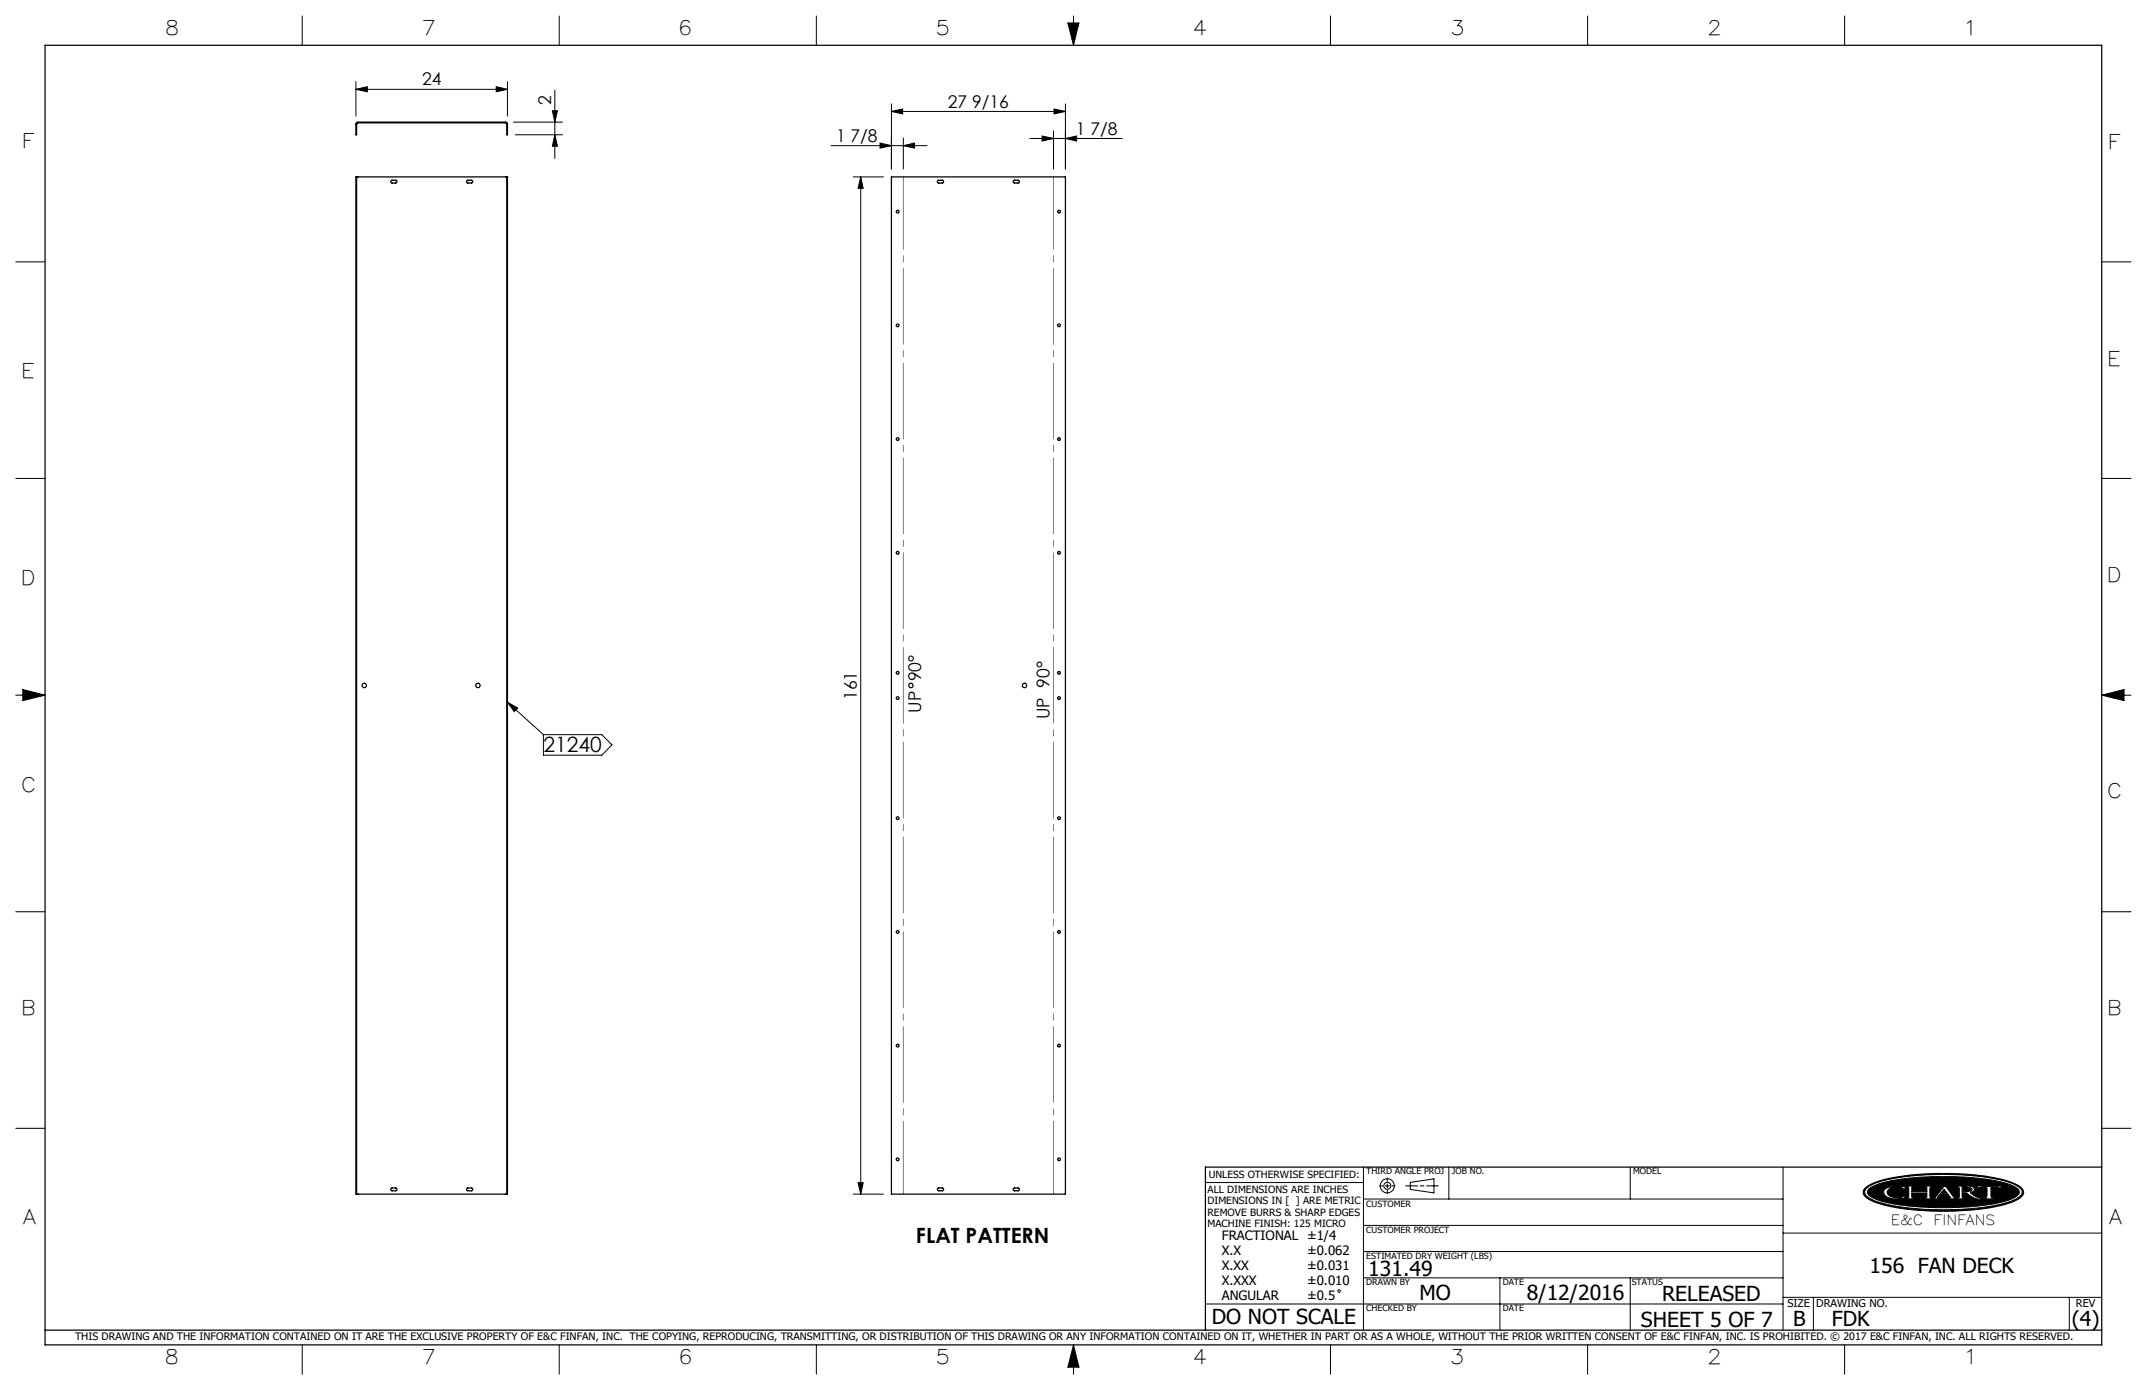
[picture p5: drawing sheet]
<svg xmlns="http://www.w3.org/2000/svg" width="432mm" height="279mm" viewBox="0 0 432 279" stroke-linecap="round" stroke-linejoin="round" font-family="sans-serif">
<g fill="none" stroke="#000" stroke-width=".2">
<path d="M60.8 3.2v5.9M71.6 18l2.3-.6v1.1zM71.6 16.4v7M71.6 18h30.5M99.8 17.4l2.3 .6-2.3 .5zM102.1 16.4v7M111.6 18.1v13.8M112.5 3.2v5.9M164.2 3.2v5.9M214.8 4.6h2.2l-1.1 4.5zM215.9 3.2v5.9M267.6 3.2v5.9"/>
<path d="M319.3 3.2v5.9M371 3.2v5.9M103.3 24.6h9.8M103.6 27.1h9.5M111.1 22.3h1l-.5 2.3zM111.6 27.1l.5 2.3h-1zM167.1 29.3h19.3M171.6 35.6h6.1M173.1 35.6l.5 2.3h-1zM173.1 35.6v204.4M177 28.8l2.3 .5-2.3 .5zM179.3 22.4l2.2-.5v1z"/>
<path d="M179.3 20.9v13.1M179.3 22.4h35M181.7 29.3l2.2-.5v1zM181.7 27.7v6.3M207.1 27.8h18.6M209.6 27.3l2.3 .5-2.3 .6zM211.9 26.3v7.7M212 21.9l2.3 .5-2.3 .5zM214.3 27.8l2.2-.5v1.1zM214.3 20.9v13.1M3.2 52.6h5.9M422.7 52.6h5.9"/>
<path d="M3.2 96.2h5.9M422.7 96.2h5.9M3.2 139.7h5.9M4.6 138.6l4.5 1.1-4.5 1.1zM422.7 139.7h5.9M422.7 139.7l4.5-1.1v2.2zM102.1 141.1l2 1.2-.7 .8zM102.1 141.1l7.2 6.6M109.3 147.7h11.7l2.1 2-2.1 2.1h-11.7zM3.2 183.3h5.9M422.7 183.3h5.9M3.2 226.8h5.9"/>
<path d="M172.6 237.7h1l-.5 2.3zM242.4 237.7h31.8M274.2 234.6v32.8M277.4 238.4h.7M278.6 238.4h.8M279 236.8v.7M279 238v.8M279 239.3v.6M279.9 238.4h.7M282.7 238.4h2.4M283.6 237.7l4.8-.7v2.8l-4.8-.7zM285.6 238.4h.8"/>
<path d="M286.9 238.4h2.4M291.4 234.6v6.4M327.9 234.6v6.4M358.6 234.6v32.8M375.3 238.7a16.2 16.2 0 0 1 7.4-2.3 55.4 55.4 0 0 1 21.3 1.1l1.9 .8a1.36 1.36 0 0 1 1.1 1.1 1.36 1.36 0 0 1-.7 1.4 23 23 0 0 1-9.9 2.4l-.5 .1a53.3 53.3 0 0 1-18.2-1.4 4.1 4.1 0 0 1-3-2 1.17 1.17 0 0 1 .6-1.2zM375.4 238.9a12.3 12.3 0 0 1 6-2.1 59.4 59.4 0 0 1 22.1 .7 4.5 4.5 0 0 1 3.1 1.9 1.36 1.36 0 0 1-.9 1.5 27.8 27.8 0 0 1-10.4 2.1l-1.1 .1a48.8 48.8 0 0 1-17.3-1.8l-1.5-.9a.94 .94 0 0 1 0-1.5zM375.8 239a15.4 15.4 0 0 1 7.6-2.1l3.6-.3 3.3-.1a44.5 44.5 0 0 1 14.2 1.7l.8 .4a1.03 1.03 0 0 1 .8 1 1.03 1.03 0 0 1-.8 1 25.5 25.5 0 0 1-9.5 2l-5 .1a43.6 43.6 0 0 1-13.5-1.6l-1.3-.8a.79 .79 0 0 1-.2-1.3zM379 239.1a5 5 0 0 1 3.5-.6h.7l-.2 .6-.5-.4a3.4 3.4 0 0 0-2.8 .4l-.2 .5 .2 .5a3.1 3.1 0 0 0 2.8 .5l.4-.3h.3l-.2 .5-.7 .1a3.6 3.6 0 0 1-3.3-.8l-.2-.6zM383.5 238.4h1.6v.2l-.6 .1v.8h3v-.8l-.5-.1v-.2h1.5v.2l-.3 .1-.1 .4 .1 1.5v.1l.3 .1v.2h-1.5v-.2h.4l.1-.2v-.8h-3v.8l.1 .2h.5v.2h-1.6v-.2l.3-.1 .1-.1v-1.5v-.4l-.4-.1zM391 239l.6 .9h-1.3zM391 238.4h.3l1.7 2.3 .5 .1v.2h-1.6v-.2l.4-.1-.5-.6h-1.7l-.5 .7h.6v.2h-1.5v-.2l.5-.1zM393.6 238.4h2.3l.9 .2 .3 .4-.2 .5-.7 .2 1.2 .9 1.1 .2v.2a4.2 4.2 0 0 1-2.9-1.1l-1-.1v.9l.6 .1v.2h-1.6v-.2h.3l.2-.2v-1.8l-.5-.2z"/>
<path d="M394.6 238.6h.9l.9 .2 .2 .3-.2 .3-1.8 .1zM397.9 238.3l1 .2 3.7-.1-.3 .5h-.2l-.1-.2h-1.6l.1 1.9 .6 .2v.2h-2.2v-.2l.7-.2v-1.8l-1.6-.1-.2 .2h-.3zM402.1 238.9h.1M422.7 226.8h5.9M171.6 240h6.1M274.2 256.9h84.4M274.2 251.6h84.4M274.2 246.3h84.4M274.2 241h84.4M301.7 256.9v10.5M327.9 256.9v10.5M358.6 247.9h64.1"/>
<path d="M60.8 270.3v5.9M112.5 270.3v5.9M164.2 270.3v5.9M215.9 270.3v5.9M215.9 270.3l1.1 4.5h-2.2zM242.4 262.1h116.2M267.6 270.3v5.9M319.3 270.3v5.9M358.6 260.8h64.1M364.7 260.8v6.6M371 270.3v5.9M416.2 260.8v6.6"/>
<circle cx="279" cy="238.4" r=".71"/>
<circle cx="279" cy="238.4" r="1.41"/>
<circle cx="269.3" cy="259.5" r=".25"/>
</g>
<g fill="none" stroke="#000" stroke-width=".25">
<path d="M9.1 9.1h413.6v261.2h-413.6zM71.7 35.6h30.3M71.7 35.6h-.1v204.4h.1M71.7 35.6v204.4M71.7 24.7l.2-.1h29.8l.4 .2v2.3h-.1v-2.2l-.2-.2h-29.9l-.2 .2v2.2h-.1v-2.2zM78.7 36.3l1-.1 .1 .4-.2 .2h-.8l-.2-.3zM93.9 36.3l1-.1 .2 .4-.3 .2h-.7l-.3-.3zM102 35.6h.1v204.4h-.1M102 35.6v204.4M179.3 35.6h35v204.4h-35zM188.6 36.3l1-.1 .2 .3-.1 .3h-.9l-.3-.2zM203.8 36.3l1-.1 .2 .3-.1 .3h-.9l-.2-.2z"/>
<path d="M78.7 238.9l1-.1 .1 .3-.2 .3h-.8l-.2-.3zM93.9 238.9l1-.1 .2 .3-.3 .3h-.7l-.3-.3zM188.6 238.9l1-.1 .2 .3-.1 .2-.9 .1-.3-.3zM203.8 238.9l1-.1 .2 .3-.1 .2-.9 .1-.2-.3zM422.7 234.6h-180.3v32.8M71.7 240h30.3M9.1 267.4h413.6"/>
<circle cx="180.6" cy="42.5" r=".28"/>
<circle cx="213" cy="42.5" r=".28"/>
<circle cx="180.6" cy="65.4" r=".28"/>
<circle cx="213" cy="65.4" r=".28"/>
<circle cx="180.6" cy="88.3" r=".28"/>
<circle cx="213" cy="88.3" r=".28"/>
<circle cx="180.6" cy="111.1" r=".28"/>
<circle cx="213" cy="111.1" r=".28"/>
<circle cx="73.3" cy="137.8" r=".44"/>
<circle cx="96.1" cy="137.8" r=".44"/>
<circle cx="180.6" cy="135.3" r=".28"/>
<circle cx="183.2" cy="137.8" r=".44"/>
<circle cx="206.1" cy="137.8" r=".44"/>
<circle cx="213" cy="135.3" r=".28"/>
<circle cx="180.6" cy="140.3" r=".28"/>
<circle cx="213" cy="140.3" r=".28"/>
<circle cx="180.6" cy="164.5" r=".28"/>
<circle cx="213" cy="164.5" r=".28"/>
<circle cx="180.6" cy="187.3" r=".28"/>
<circle cx="213" cy="187.3" r=".28"/>
<circle cx="180.6" cy="210.2" r=".28"/>
<circle cx="213" cy="210.2" r=".28"/>
<circle cx="180.6" cy="233" r=".28"/>
<circle cx="213" cy="233" r=".28"/>
</g>
<g fill="#000">
<path d="M383.5 238.4v.2h.3l.1 .2v1.8l-.1 .1-.3 .1v.2h1.6v-.2h-.5l-.1-.2v-.8h3v.9l-.5 .1v.2h1.5v-.2l-.3-.1-.1-.2v-1.6l.1-.3h.3v-.2h-1.5v.2l.5 .1v.8h-3v-.8l.6-.1v-.2zM391 238.4l-1.8 2.3-.5 .1v.2h1.5v-.2h-.6l.5-.7h1.7l.5 .6-.4 .1v.2h1.6v-.2l-.5-.1-1.7-2.3zM393.6 238.4v.2l.5 .2v1.8l-.2 .2h-.3v.2h1.6v-.2l-.6-.1v-.9l1 .1a3.7 3.7 0 0 0 2.9 1.1v-.2a3.4 3.4 0 0 1-2.3-1.1 .68 .68 0 0 0 .8-.2 .68 .68 0 0 0 0-.8l-.7-.3zM397.9 238.3l-.4 .6h.3l.2-.2 1.6 .1v1.8l-.2 .2h-.5v.2h2.2v-.2h-.5l-.2-.3v-1.7l1.6-.1 .1 .2h.2l.3-.5-4 .1zM375.8 239a13.3 13.3 0 0 1 6.5-2l2.7-.3 3.8-.2 7.5 .2a24.3 24.3 0 0 1 9.1 2 1.01 1.01 0 0 1 .7 .9 1.01 1.01 0 0 1-.7 1 21.9 21.9 0 0 1-8.6 1.9l-3.9 .2h-4.1l-3.8-.2a21.2 21.2 0 0 1-8.8-2l-.4-.3-.2-.5zM379.1 239a1.04 1.04 0 0 0 .7 1.7 7 7 0 0 0 3.2 .1l.2-.5h-.3l-.5 .4a2.56 2.56 0 0 1-2.8-.8 1.28 1.28 0 0 1 1.4-1.3h.2a1.49 1.49 0 0 1 1.4 .2l.4 .3 .2-.6h-.6a4.7 4.7 0 0 0-3.5 .5zM375.3 238.7a17.5 17.5 0 0 1 7.8-2.4l5.1-.4h4.8a34.5 34.5 0 0 1 12.5 2.2l.4 .2a1.36 1.36 0 0 1 .9 2 9.1 9.1 0 0 1-5.1 2.2l-.4 .1a58.1 58.1 0 0 1-23.1-.6 5.6 5.6 0 0 1-3.4-1.9v-.8zM375.3 238.9a1.14 1.14 0 0 0 .6 1.9 24 24 0 0 0 9.3 2.1l4.6 .3 3.7-.1a33.7 33.7 0 0 0 11.9-2.1l.4-.2a1.19 1.19 0 0 0 .9-1.2 1.19 1.19 0 0 0-.9-1.1 21.6 21.6 0 0 0-8.8-2.1l-5.1-.3-4.7 .1a30.2 30.2 0 0 0-11.1 2.1z" fill-rule="evenodd"/>
<path d="M215.9 270.3l-1.1 4.5h2.2zM214.8 4.6h2.2l-1.1 4.5zM4.6 138.6l4.5 1.1-4.5 1.1zM422.7 139.7l4.5-1.1v2.2zM391 239l-.7 .9h1.3zM394.6 238.6v.9l1.7-.1a.38 .38 0 0 0 .3-.4 .38 .38 0 0 0-.5-.3z" fill-rule="evenodd"/>
</g>
<path d="M211.9 35.5v204.5M181.7 240v-204.5" fill="none" stroke="#808080" stroke-width=".2" stroke-dasharray="15.2 1.3 1.3 1.3" stroke-dashoffset=".6"/>
<g fill="#000">
<path d="M102.1 141.1l2 1.2-.7 .8z"/>
<path d="M99.8 17.4l2.3 .6-2.3 .5zM71.6 18l2.3-.6v1.1z"/>
<path d="M111.6 27.1l.5 2.3h-1zM111.1 22.3h1l-.5 2.3z"/>
<path d="M173.1 35.6l.5 2.3h-1zM172.6 237.7h1l-.5 2.3z"/>
<path d="M181.7 29.3l2.2-.5v1zM177 28.8l2.3 .5-2.3 .5zM212 21.9l2.3 .5-2.3 .5zM179.3 22.4l2.2-.5v1z"/>
<path d="M209.6 27.3l2.3 .5-2.3 .6zM214.3 27.8l2.2-.5v1.1z"/>
</g>
<g font-size="4.2">
<text x="109.3" y="151.2">21240</text>
<text x="184.2" y="249.9">FLAT PATTERN</text>
<text x="275.2" y="256.5">131.49</text>
<text x="376" y="255.9">156 FAN DECK</text>
<text x="285.5" y="261.4">MO</text>
<text x="307.1" y="261.3">8/12/2016</text>
<text x="334.3" y="261.6">RELEASED</text>
<text x="243.7" y="266.1">DO NOT SCALE</text>
<text x="330" y="266.7">SHEET 5 OF 7</text>
<text x="360.6" y="266.5">B</text>
<text x="368.4" y="266.6">FDK</text>
<text x="416.7" y="266.5">(4)</text>
</g>
<g font-size="4">
<text x="33.6" y="7.1">8</text>
<text x="85.2" y="7.1">7</text>
<text x="137" y="7.1">6</text>
<text x="188.6" y="7.1">5</text>
<text x="240.3" y="7.1">4</text>
<text x="292.1" y="7.1">3</text>
<text x="343.8" y="7.1">2</text>
<text x="395.7" y="7.1">1</text>
<text x="4.9" y="29.8">F</text>
<text x="424.5" y="29.9">F</text>
<text x="4.8" y="76">E</text>
<text x="424.3" y="73.5">E</text>
<text x="4.7" y="117.7">D</text>
<text x="424.2" y="116.9">D</text>
<text x="4.7" y="159.3">C</text>
<text x="424.2" y="160.4">C</text>
<text x="4.8" y="204">B</text>
<text x="424.3" y="204">B</text>
<text x="4.8" y="246.1">A</text>
<text x="424.3" y="246">A</text>
<text x="33.6" y="274.3">8</text>
<text x="85.2" y="274.3">7</text>
<text x="137" y="274.3">6</text>
<text x="188.6" y="274.3">5</text>
<text x="240.3" y="274.3">4</text>
<text x="292.1" y="274.3">3</text>
<text x="343.8" y="274.3">2</text>
<text x="395.8" y="274.3">1</text>
</g>
<g font-size="3.5">
<text x="84.9" y="17.2">24</text>
<text x="110.9" y="21" transform="rotate(-90 110.9 21)">2</text>
<text x="190.6" y="21.6">27 9/16</text>
<text x="168.1" y="28.5">1 7/8</text>
<text x="216.4" y="27.1">1 7/8</text>
<text x="172.4" y="140.7" transform="rotate(-90 172.4 140.7)">161</text>
<text x="185.3" y="143.3" transform="rotate(-90 185.3 143.3)">UP 90°</text>
<text x="211.1" y="144.6" transform="rotate(-90 211.1 144.6)">UP 90°</text>
</g>
<g font-size="2.8">
<text x="380.3" y="246.2">E&amp;C</text>
<text x="388.9" y="246.2">FINFANS</text>
</g>
<g font-size="2.6">
<text x="245.7" y="249.3">FRACTIONAL ±1/4</text>
<text x="245.7" y="252.3">X.X</text>
<text x="245.7" y="255.3">X.XX</text>
<text x="262.9" y="252.3">±0.062</text>
<text x="262.9" y="255.3">±0.031</text>
<text x="245.7" y="258.3">X.XXX</text>
<text x="245.7" y="261.3">ANGULAR</text>
<text x="262.9" y="258.3">±0.010</text>
<text x="262.9" y="261.3">±0.5</text>
</g>
<g font-size="2.2">
<text x="359.5" y="262.8">SIZE</text>
<text x="365.3" y="262.7">DRAWING NO.</text>
<text x="417.5" y="262.8">REV</text>
</g>
<text font-size="2.1" x="15.1" y="269.4">THIS DRAWING AND THE INFORMATION CONTAINED ON IT ARE THE EXCLUSIVE PROPERTY OF E&amp;C FINFAN, INC. THE COPYING, REPRODUCING, TRANSMITTING, OR DISTRIBUTION OF THIS DRAWING OR ANY INFORMATION CONTAINED ON IT, WHETHER IN PART OR AS A WHOLE, WITHOUT THE PRIOR WRITTEN CONSENT OF E&amp;C FINFAN, INC. IS PROHIBITED. © 2017 E&amp;C FINFAN, INC. ALL RIGHTS RESERVED.</text>
<g font-size="2">
<text x="242.9" y="239.8">ALL DIMENSIONS ARE INCHES</text>
<text x="243.1" y="236.8">UNLESS OTHERWISE SPECIFIED:</text>
<text x="242.9" y="242.1">DIMENSIONS IN [ ] ARE METRIC</text>
<text x="242.9" y="244.4">REMOVE BURRS &amp; SHARP EDGES</text>
<text x="242.9" y="246.7">MACHINE FINISH: 125 MICRO</text>
</g>
<g font-size="1.7">
<text x="274.8" y="236.1">THIRD ANGLE PROJ</text>
<text x="292" y="236.1">JOB NO.</text>
<text x="328.5" y="236.1">MODEL</text>
<text x="274.8" y="242.5">CUSTOMER</text>
<text x="274.8" y="247.8">CUSTOMER PROJECT</text>
<text x="274.8" y="253.1">ESTIMATED DRY WEIGHT (LBS)</text>
<text x="274.8" y="258.3">DRAWN BY</text>
<text x="274.8" y="263.6">CHECKED BY</text>
<text x="302.2" y="263.6">DATE</text>
<text x="302.2" y="258.3">DATE</text>
<text x="328.2" y="258.3">STATUS</text>
</g>
</svg>
